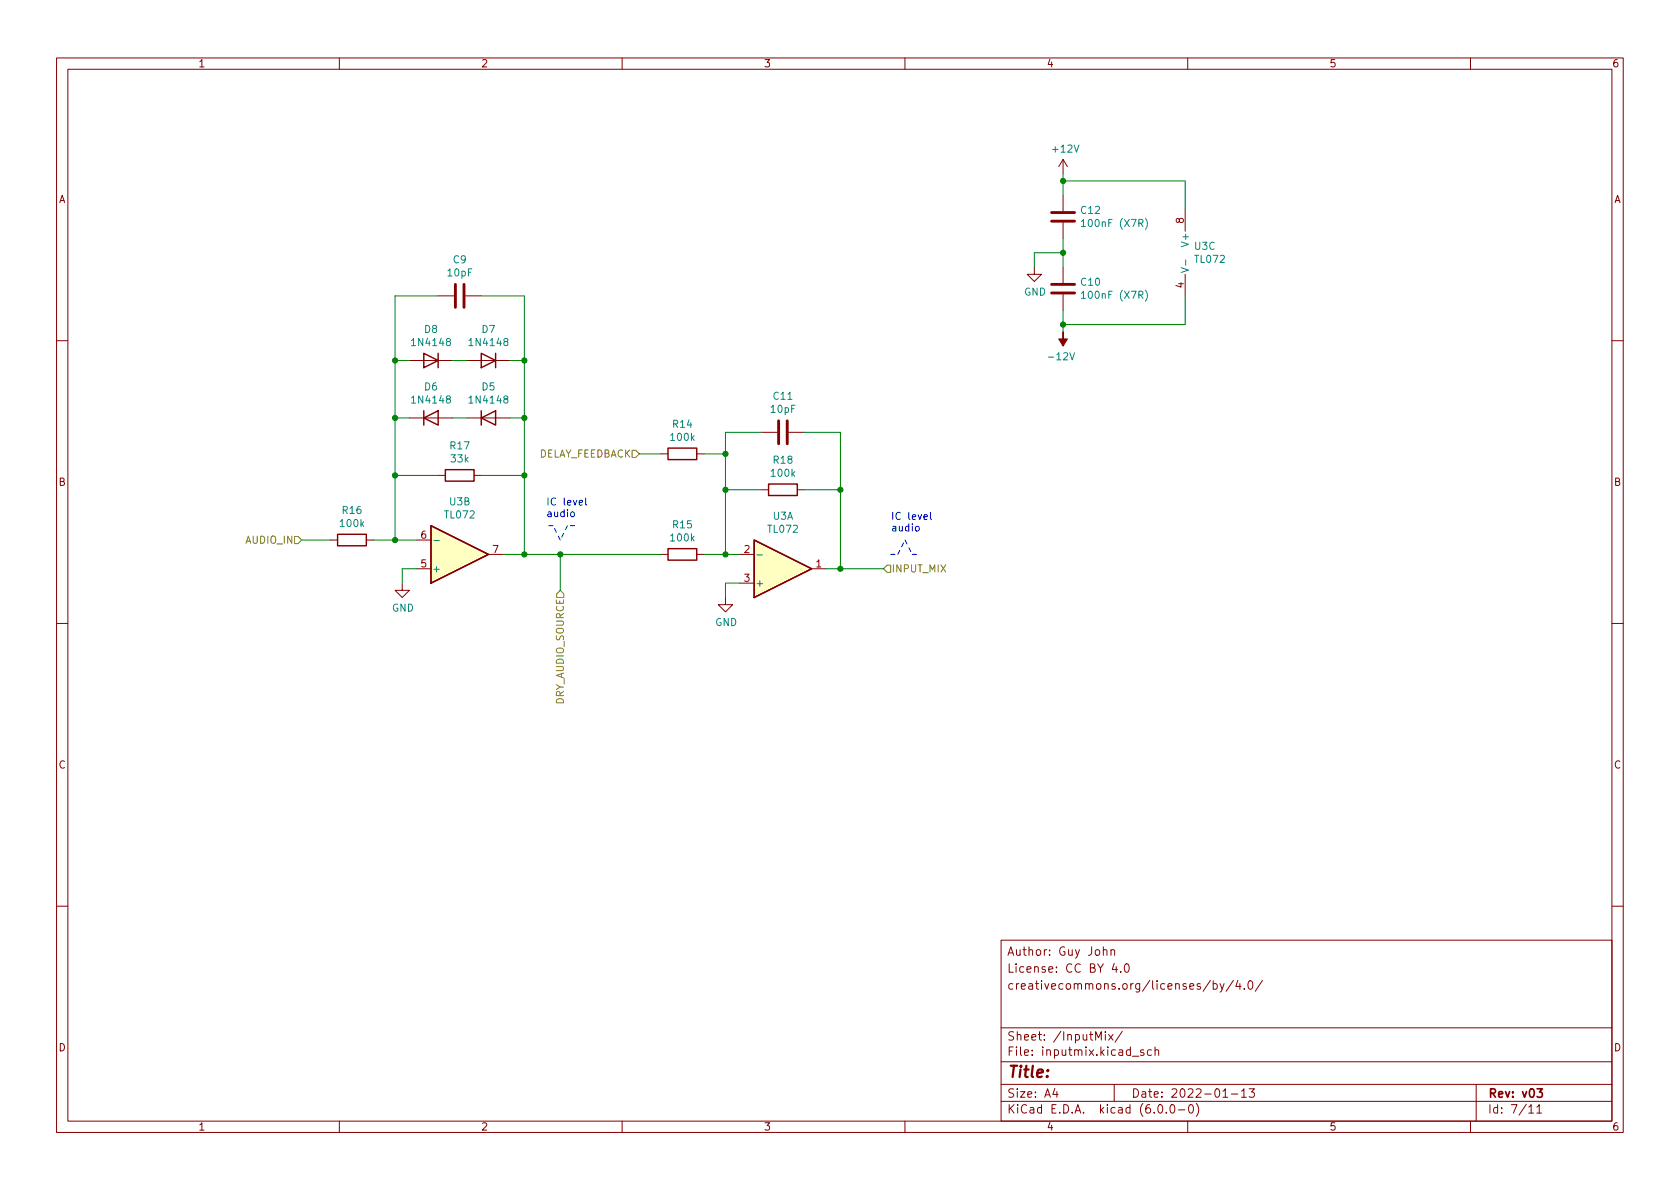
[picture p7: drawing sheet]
<svg xmlns="http://www.w3.org/2000/svg" width="297mm" height="210mm" viewBox="0 0 297 210" stroke-linecap="round" stroke-linejoin="round" font-family="sans-serif">
<g fill="none" stroke="#840000" stroke-width=".18">
<path d="M10 10.2h277v190.1h-277zM12 12.2h273v186.1h-273zM60 10.2v2M110 10.2v2M160 10.2v2M210 10.2v2M260 10.2v2M188 28.2v2.5M188 34.5v2.8M188 39.4v2.8M188 28.2l-.8 1.3M188 28.2l.7 1.3"/>
<path d="M209.5 37.1v3.8M77.5 52.3h2.8M82.3 52.3h2.8M182.9 47.2v1.3h1.2l-1.2 1.3-1.3-1.3h1.3M188 47.2v2.8M188 52.1v2.8M209.5 48.5v3.8M10 60.2h2M72.4 63.7h7.6M72.4 73.9h7.6M82.5 63.7h7.7M82.5 73.9h7.7"/>
<path d="M134.6 76.4h2.8M139.4 76.4h2.8M285 60.2h2M58.4 95.5h1.3M64.8 95.5h1.2M73.7 95.5h2.5M77.5 84.1h1.2M83.8 84.1h1.3M86.4 98h2.5M116.8 98h1.3M116.8 80.3h1.3M123.2 98h1.3"/>
<path d="M123.2 80.3h1.3M130.8 98h2.5M134.6 86.6h1.3M141 86.6h1.2M10 110.2h2M71.1 103.1v1.3h1.3l-1.3 1.3-1.3-1.3h1.3M73.7 100.6h2.5M128.3 105.7v1.2h1.2l-1.2 1.3-1.3-1.3h1.3M130.8 103.1h2.5M143.5 100.6h2.5M285 110.2h2M10 160.2h2"/>
<path d="M177 166.3h108v32h-108zM195.1 168.1l.2-.2 .3 .1 .1 .9M195.1 167.4v1.5M196.4 168.1l.2-.2 .4 .1 .1 .9M196.4 167.9v1M197 170.4l-.4 1h1M197.4 170.9v1M198.1 171.8v.1M198.9 170.6l.2-.2a.81 .81 0 0 1 .6 .7 .81 .81 0 0 1-.3 .8h-.1a.81 .81 0 0 1-.4-1.3zM214 173.4l-1.3 1.9M214.5 174l.4-.1 .3 .3v.4l-.1 .3h-.6M214.5 173.4v1.5"/>
<path d="M215.7 173.9l.4 1M216.4 173.9l-.5 1.4-.2 .1M218.1 173.4l-1.3 1.9M218.9 173.4l-.4 1h.9M219.2 173.9v1M220 174.8v.1M220.8 173.6l.2-.2a.81 .81 0 0 1 .6 .7 .81 .81 0 0 1-.3 .8h-.2a.81 .81 0 0 1-.3-1.3zM223.2 173.4l-1.3 1.9M285 160.2h2M60 198.3v2M110 198.3v2M160 198.3v2"/>
<path d="M177 194.8h108M177 191.8h108M177 187.8h108M177 181.8h108M186.5 192.5l-.4 1h1M186.9 193v1M193.7 183.9v-1.5l.5 1.1 .5-1.1v1.5M195.4 182.4v.2M195.4 182.9v1M196 182.9l.8 1M196.8 182.9l-.8 1M197 191.8v3"/>
<path d="M198.4 182.4l-1.3 1.9M200.2 186.8h1.2M202.2 185.7l-.3-.1-.3 .2 .1 .3 .5 .1v.4h-.6M203.6 185.7l-.5-.1-.2 .3v.4l.1 .3h.6M204.2 185.8l.2-.2 .4 .1 .1 .9M204.2 185.1v1.5M204.9 195.4l.2-.1a.81 .81 0 0 1 .6 .7 .81 .81 0 0 1-.3 .8h-.2a.81 .81 0 0 1-.6-.6 .81 .81 0 0 1 .3-.8zM206.2 196.7v.1M207.1 195.4l.1-.1a.81 .81 0 0 1 .6 .7 .81 .81 0 0 1-.3 .8h-.1a.81 .81 0 0 1-.6-.6 .81 .81 0 0 1 .3-.8zM208.4 196.3h1.1M210 198.3v2M210.4 195.4l.1-.1a.81 .81 0 0 1 .6 .7 .81 .81 0 0 1-.3 .8h-.2a.81 .81 0 0 1-.5-.6 .81 .81 0 0 1 .3-.8z"/>
<path d="M211.5 195.1a1.72 1.72 0 0 1 0 2.3M216.2 194h.9M217.7 193.5h1.2M219.5 193l.4-.5v1.5M219.5 194h.9M220.9 192.5h.9l-.5 .6 .4 .1v.7l-.2 .1h-.4l-.2-.1M260 198.3v2M261 191.8v6.5M270.3 195.8l.4-.5v1.5M270.3 196.8h.9M271.7 195.8l.5-.5v1.5M271.7 196.8h.9"/>
</g>
<path d="M271.8 192.5h.9l-.5 .6 .4 .1v.7l-.2 .1h-.4l-.2-.1" fill="none" stroke="#840000" stroke-width=".3"/>
<g fill="none" stroke="#840000" stroke-width=".25">
<path d="M74.9 73.9l2.6-1.3v2.6zM74.9 62.5l2.6 1.2-2.6 1.3zM74.9 72.6v2.6M77.5 62.5v2.5M85.1 62.5l2.5 1.2-2.5 1.3zM85.1 73.9l2.5-1.3v2.6zM85.1 72.6v2.6M87.6 62.5v2.5M118.1 79.2h5.1v2.1h-5.1zM59.7 94.5h5.1v2h-5.1zM76.2 93l10.2 5-10.2 5.1zM78.7 83.1h5.1v2h-5.1z"/>
<path d="M118.1 97h5.1v2.1h-5.1zM133.3 95.5l10.2 5.1-10.2 5.1zM135.9 85.6h5.1v2h-5.1z"/>
</g>
<path d="M185.9 37.6h4.1M185.9 39.1h4.1M80.5 50.3v4.1M82 50.3v4.1M185.9 50.3h4.1M185.9 51.8h4.1M137.7 74.4v4.1M139.2 74.4v4.1" fill="none" stroke="#840000" stroke-width=".51"/>
<g fill="#ffffc2" stroke="#ffffc2" stroke-width=".18">
<path d="M133.3 95.5l10.2 5.1-10.2 5.1z"/>
<path d="M76.2 93l10.2 5-10.2 5.1z"/>
</g>
<path d="M191.2 39.2l.4-.4v1.3M202.5 38.6a1.46 1.46 0 0 1 0 1.9M191.2 51.9l.4-.4v1.3M191.2 52.8h.7M191.2 40.1h.7M202.5 51.3a1.46 1.46 0 0 1 0 1.9M208.9 47.3l1.2 .5-1.2 .4M209.6 45.9v1M76.7 95.6h1M133.9 98.1h.9" fill="none" stroke="#008484" stroke-width=".18"/>
<path d="M188 58.7v1.2h.7l-.7 1.3-.8-1.3h.8z" fill="#840000" stroke="#840000" stroke-width=".18"/>
<path d="M111.8 79.6h.6l.6 .7-.6 .6h-.6zM52.1 94.9h.6l.6 .6-.6 .6h-.6zM156.8 99.9h.7v1.3h-.7l-.6-.6zM99.1 104.4l.6 .6v.7h-1.3v-.7z" fill="none" stroke="#848400" stroke-width=".18"/>
<path d="M101 90.6l.3-.1 .3 .3v.3l-.3 .3-.3-.1-.1-.2zM102.4 88.9l.6-.1-.1-.3h-.3l-.2 .2 .1 .6h.4M103.6 88.1v1l.1 .2M162 93.1h.3l.2 .2v.4l-.2 .2-.3-.1-.1-.1zM163.4 91.4l.6-.1-.1-.2-.4-.1-.1 .2v.6h.5M164.5 90.6v1.1l.2 .2" fill="none" stroke="#0000c2" stroke-width=".18"/>
<path d="M97.8 93h-1.3M99.1 95.5l-1.3-2.5M100.3 93l-1.2 2.5M101.6 93h-1.3M157.5 98h1.2M158.7 98l1.3-2.5M160 95.5l1.3 2.5M161.3 98h1.3" fill="none" stroke="#0000c2" stroke-width=".18" stroke-dasharray=".8 .8"/>
<g fill="none" stroke="#008400" stroke-width=".18">
<path d="M188 30.7v3.8M188 32h21.5v5.1M77.5 52.3h-7.7v43.2M85.1 52.3h7.6v45.7M188 42.2v5M188 54.9v3.8M188 44.7h-5.1v2.5M209.5 52.3v5.1h-21.5M69.8 63.7h2.6M69.8 73.9h2.6M80 63.7h2.5M80 73.9h2.5"/>
<path d="M90.2 63.7h2.5M90.2 73.9h2.5M134.6 76.4h-6.3v21.6M142.2 76.4h6.4v24.2M53.3 95.5h5.1M66 95.5h7.7M69.8 84.1h7.7M85.1 84.1h7.6M88.9 98h27.9M99.1 98v6.4M113 80.3h3.8M124.5 98h6.3"/>
<path d="M124.5 80.3h3.8M128.3 86.6h6.3M142.2 86.6h6.4M73.7 100.6h-2.6v2.5M130.8 103.1h-2.5v2.6M146 100.6h10.2"/>
</g>
<g fill="#008400" stroke="#008400" stroke-width=".18">
<circle cx="128.3" cy="98" r=".46"/>
<circle cx="188" cy="44.7" r=".46"/>
<circle cx="188" cy="57.4" r=".46"/>
<circle cx="148.6" cy="100.6" r=".46"/>
<circle cx="148.6" cy="86.6" r=".46"/>
<circle cx="188" cy="32" r=".46"/>
<circle cx="92.7" cy="98" r=".46"/>
<circle cx="92.7" cy="84.1" r=".46"/>
<circle cx="92.7" cy="63.7" r=".46"/>
<circle cx="99.1" cy="98" r=".46"/>
<circle cx="128.3" cy="86.6" r=".46"/>
<circle cx="128.3" cy="80.3" r=".46"/>
<circle cx="92.7" cy="73.9" r=".46"/>
<circle cx="69.8" cy="95.5" r=".46"/>
<circle cx="69.8" cy="63.7" r=".46"/>
<circle cx="69.8" cy="84.1" r=".46"/>
<circle cx="69.8" cy="73.9" r=".46"/>
</g>
<text font-size="2.8" fill="#840000" x="178" y="190.6">Title:</text>
<g font-size="2.1" fill="#840000">
<text x="178" y="172">License: CC BY 4.0</text>
<text x="178" y="169">Author: Guy John</text>
<text x="178" y="175">creativecommons.org/licenses/by/4.0/</text>
<text x="178" y="184">Sheet: /InputMix/</text>
<text x="178" y="186.7">File: inputmix.kicad_sch</text>
<text x="178" y="196.9">KiCad E.D.A. kicad (6.0.0-0)</text>
<text x="178" y="194.1">Size: A4</text>
<text x="200" y="194.1">Date: 2022-01-13</text>
<text x="263" y="194.1">Rev: v03</text>
<text x="263" y="196.9">Id: 7/11</text>
</g>
<g font-size="1.8" fill="#840000">
<text x="35" y="11.9">1</text>
<text x="85" y="11.9">2</text>
<text x="135" y="11.9">3</text>
<text x="185" y="11.9">4</text>
<text x="235" y="11.9">5</text>
<text x="285" y="11.9">6</text>
<text x="10.3" y="35.9">A</text>
<text x="285.3" y="35.9">A</text>
<text x="209.3" y="39.5" transform="rotate(-90 209.3 39.5)">8</text>
<text x="209.3" y="50.9" transform="rotate(-90 209.3 50.9)">4</text>
<text x="10.3" y="85.9">B</text>
<text x="285.3" y="85.9">B</text>
<text x="74.4" y="95.2">6</text>
<text x="74.4" y="100.3">5</text>
<text x="87.1" y="97.8">7</text>
<text x="131.6" y="97.8">2</text>
<text x="144.3" y="100.3">1</text>
<text x="131.6" y="102.9">3</text>
<text x="10.3" y="135.9">C</text>
<text x="285.3" y="135.9">C</text>
<text x="10.3" y="185.9">D</text>
<text x="285.3" y="185.9">D</text>
<text x="35" y="199.9">1</text>
<text x="85" y="199.9">2</text>
<text x="135" y="199.9">3</text>
<text x="185" y="199.9">4</text>
<text x="235" y="199.9">5</text>
<text x="285" y="199.9">6</text>
</g>
<g font-size="1.8" fill="#008484">
<text x="186.3" y="27">+12V</text>
<text x="191.2" y="37.8">C12</text>
<text x="192" y="40.1">100nF (X7R)</text>
<text x="80.1" y="46.6">C9</text>
<text x="210.2" y="43.2" transform="rotate(-90 210.2 43.2)">V+</text>
<text x="211.2" y="44.2">U3C</text>
<text x="211.4" y="46.5">TL072</text>
<text x="79.2" y="48.9">10pF</text>
<text x="181" y="52.3">GND</text>
<text x="191.2" y="50.5">C10</text>
<text x="192" y="52.8">100nF (X7R)</text>
<text x="75.1" y="58.9">D8</text>
<text x="85.2" y="58.9">D7</text>
<text x="73.1" y="61.2">1N4148</text>
<text x="83.3" y="61.2">1N4148</text>
<text x="185.7" y="63.7">-12V</text>
<text x="73.1" y="71.3">1N4148</text>
<text x="75.1" y="69">D6</text>
<text x="83.3" y="71.3">1N4148</text>
<text x="85.2" y="69">D5</text>
<text x="136.8" y="70.7">C11</text>
<text x="118.7" y="77.9">100k</text>
<text x="119" y="75.6">R14</text>
<text x="136.4" y="73">10pF</text>
<text x="79.7" y="79.4">R17</text>
<text x="79.8" y="81.8">33k</text>
<text x="136.8" y="82">R18</text>
<text x="79.5" y="89.4">U3B</text>
<text x="136.5" y="84.3">100k</text>
<text x="60.3" y="93.2">100k</text>
<text x="60.6" y="90.9">R16</text>
<text x="78.7" y="91.7">TL072</text>
<text x="118.7" y="95.7">100k</text>
<text x="119" y="93.4">R15</text>
<text x="135.9" y="94.2">TL072</text>
<text x="136.7" y="91.9">U3A</text>
<text x="76.3" y="101.2">+</text>
<text x="133.5" y="103.8">+</text>
<text x="69.3" y="108.1">GND</text>
<text x="126.4" y="110.7">GND</text>
</g>
<g font-size="1.8" fill="#848400">
<text x="94.9" y="80.9">DELAY_FEEDBACK</text>
<text x="43.5" y="96.1">AUDIO_IN</text>
<text x="157.6" y="101.2">INPUT_MIX</text>
<text x="99.7" y="124.7" transform="rotate(-90 99.7 124.7)">DRY_AUDIO_SOURCE</text>
</g>
<g font-size="1.8" fill="#0000c2">
<text x="96.5" y="89.4">IC level</text>
<text x="96.5" y="91.4">audio</text>
<text x="157.5" y="91.9">IC level</text>
<text x="157.5" y="94">audio</text>
</g>
</svg>
